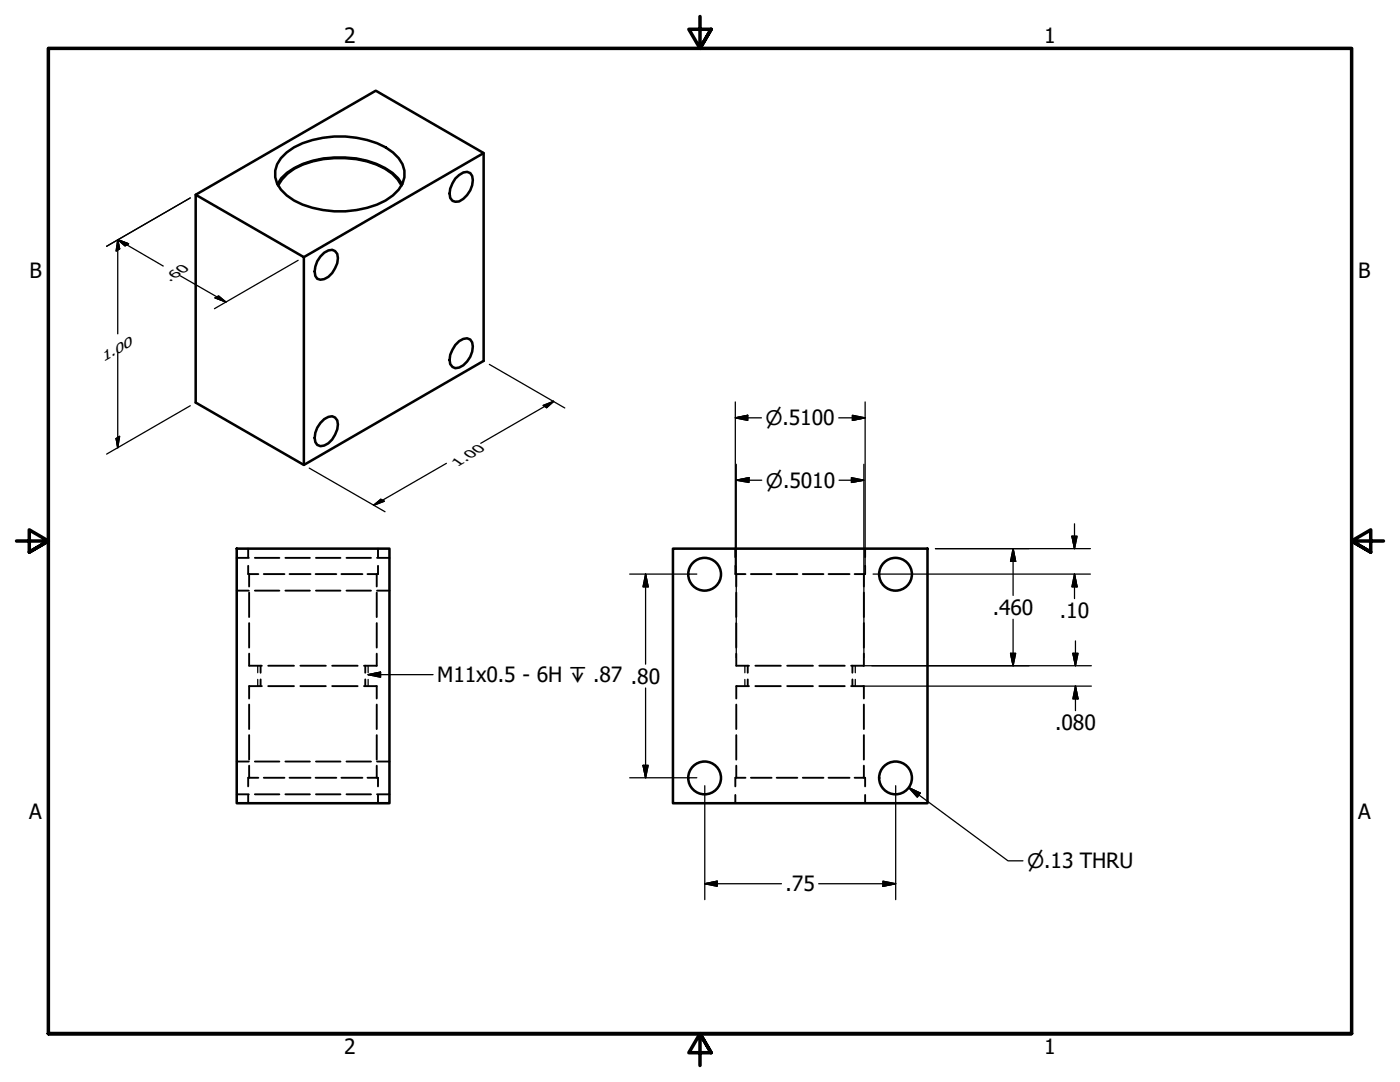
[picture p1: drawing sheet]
<svg xmlns="http://www.w3.org/2000/svg" width="279mm" height="216mm" viewBox="0 0 279 216" stroke-linecap="round" stroke-linejoin="round" font-family="sans-serif">
<!-- layer: Visible (ANSI) -->
<g fill="none" stroke="#000" stroke-width=".51">
<path d="M39.1 38.9l35.9-20.8 21.5 12.4v41.5l-35.9 20.8-21.5-12.5v-41.4l21.5 12.4v41.5M55.4 36.8a9.1 9.1 0 0 1 5.1-4.1 20.7 20.7 0 0 1 16.3 .8l1.5 1 1.1 1.1 .9 1.2M55.5 37a9.7 9.7 0 0 1 6.9-4.8 20.8 20.8 0 0 1 14.4 1.5l1.5 1 1.1 1.1 .7 1.2M57.2 30.4a18.4 18.4 0 0 1 14-2.9 13.8 13.8 0 0 1 8.4 4.1 5 5 0 0 1-1.2 7.4 18.4 18.4 0 0 1-13.9 2.9 13.8 13.8 0 0 1-8.4-4.1 5 5 0 0 1 1.1-7.4zM90.9 35.6l1.6-1.2 .7-.1 .7 .2a3.1 3.1 0 0 1 0 3.5l-.7 .9-.7 .8-.9 .5-.7 .1-.6-.2a2.9 2.9 0 0 1 0-3.5zM96.5 30.5l-35.9 20.8M63.9 51.2l.8-.8 .8-.4 .8-.2 .6 .3a2.79 2.79 0 0 1 0 3.4 3.5 3.5 0 0 1-3 2.3l-.6-.2a3.2 3.2 0 0 1 0-3.5zM91.6 68.1l.9-.5 .7-.1 .7 .3a3.1 3.1 0 0 1 0 3.4 3.6 3.6 0 0 1-3 2.3l-.6-.3a2.79 2.79 0 0 1 0-3.4l.6-1zM63.9 84.4l.8-.8 .8-.4 .8-.1 .6 .2a2.79 2.79 0 0 1 0 3.4 3.5 3.5 0 0 1-3 2.3l-.6-.2a3.1 3.1 0 0 1 0-3.5zM47.2 109.5h30.5v50.8h-30.5zM134.3 109.5h50.8v50.8h-50.8z"/>
<circle cx="140.6" cy="114.6" r="3.3"/>
<circle cx="178.7" cy="114.6" r="3.3"/>
<circle cx="140.6" cy="155.2" r="3.3"/>
<circle cx="178.7" cy="155.2" r="3.3"/>
</g>
<!-- layer: Hidden (ANSI) -->
<g fill="none" stroke="#000" stroke-width=".38">
<path d="M47.2 111.3h2.5M47.2 117.9h2.5M49.5 112.9v1.7h2.1M49.5 109.5v1.7M49.7 114.6v2.4M49.7 118.2v4.9M50.9 111.3h4.9M50.9 117.9h4.9M52.6 114.6h4.2M57 111.3h4.8M57 117.9h4.8M57.8 114.6h4.2"/>
<path d="M63 114.6h4.1M63.1 111.3h4.8M63.1 117.9h4.8M68.1 114.6h4.2M69.2 111.3h4.8M69.2 117.9h4.8M75.2 114.6v2.4M75.2 118.2v4.9M75.2 111.3h2.5M75.2 117.9h2.5M75.4 112.9v1.7h-2.1M75.4 109.5v1.7"/>
<path d="M146.7 109.5v1.7M146.7 112.9v1.7h2.1M146.9 114.6v2.4M146.9 118.2v4.9M149.9 114.6h4.1M155 114.6h4.1M160.2 114.6h4.1M165.4 114.6h4.1M172.4 114.6v2.4M172.4 118.2v4.9M172.7 109.5v1.7M172.7 112.9v1.7h-2.1"/>
<path d="M49.7 130.4v2.4h2.6M49.7 124.3v4.9M52 132.8v1.4M52 135.6v1.3M52.3 136.9h-2.6v2.5M53.5 136.9h5.2M53.5 132.8h5.2M59.9 136.9h5.1M59.9 132.8h5.1M66.3 136.9h5.1M66.3 132.8h5.1M72.6 136.9h2.6v2.5"/>
<path d="M72.9 132.8v1.4M72.9 135.6v1.3M75.2 130.4v2.4h-2.6M75.2 124.3v4.9M146.9 124.3v4.9M146.9 130.4v2.4h2.6M149.2 132.8v1.4M149.2 135.6v1.3M149.5 136.9h-2.6v2.5M150.7 136.9h5.1M150.7 132.8h5.1M157.1 136.9h5.1"/>
<path d="M157.1 132.8h5.1M163.5 136.9h5.1M163.5 132.8h5.1M169.9 136.9h2.5v2.5M170.1 132.8v1.4M170.1 135.6v1.3M172.4 124.3v4.9M172.4 130.4v2.4h-2.5M47.2 152h2.5M47.2 158.5h2.5M49.5 158.6v1.7M49.7 140.6v4.9"/>
<path d="M49.7 146.7v4.9M49.7 152.8v2.4M50.9 152h4.9M50.9 158.5h4.9M51.6 155.2h-2.1v1.7M52.6 155.2h4.2M57 152h4.8M57 158.5h4.8M57.8 155.2h4.2M63 155.2h4.1M63.1 152h4.8M63.1 158.5h4.8"/>
<path d="M68.1 155.2h4.2M69.2 152h4.8M69.2 158.5h4.8M73.3 155.2h2.1v1.7M75.2 140.6v4.9M75.2 146.7v4.9M75.2 152.8v2.4M75.2 152h2.5M75.2 158.5h2.5M75.4 158.6v1.7M146.7 158.6v1.7M146.9 140.6v4.9"/>
<path d="M146.9 146.7v4.9M146.9 152.8v2.4M148.8 155.2h-2.1v1.7M149.9 155.2h4.1M155 155.2h4.1M160.2 155.2h4.1M165.4 155.2h4.1M170.6 155.2h2.1v1.7M172.4 140.6v4.9M172.4 146.7v4.9M172.4 152.8v2.4M172.7 158.6v1.7"/>
</g>
<!-- layer: Hidden Narrow (ANSI) -->
<path d="M51.4 132.8v1.4M51.4 135.6v1.3M73.5 132.8v1.4M73.5 135.6v1.3M148.7 132.8v1.4M148.7 135.6v1.3M170.7 132.8v1.4M170.7 135.6v1.3" fill="none" stroke="#000" stroke-width=".25"/>
<!-- layer: Border (ANSI) -->
<path d="M139.7 3.3v6.4l-2.2-3.9h4.4l-2.2 3.9 2.2-3.9M3.3 107.9h6.4l-3.9-2.2v4.5l3.9-2.3-3.9 2.3M276.1 107.9h-6.4l3.9-2.2v4.5l-3.9-2.3 3.9 2.3M9.7 206.2v-196.5h260v196.5h-260h260M141.9 210.1l-2.2-3.9 2.2 3.9h-4.4l2.2-3.9v6.4" fill="none" stroke="#000" stroke-width=".7"/>
<!-- layer: Dimension (ANSI) -->
<g fill="none" stroke="#000" stroke-width=".25">
<path d="M38 39.5l-16.7 9.6M23.5 47.8l2.2 .8-.7 .5zM23.5 47.8l.4 1.9-.7 .4zM32.6 53.1l-9.1-5.3v18.8M36 55.1l9.1 5.2M42.9 59.4l.7-.3 1.5 1.2zM59.5 51.9l-16.7 9.7M23.5 70.5v18.8M97.7 72.7l15 8.7M23.2 87.5l.7-.4-.4 2.2zM38 81l-16.7 9.6M61.7 93.4l15.1 8.7"/>
<path d="M89.1 92.5l-14.6 8.3M108.4 80.9l2.1-.8-1.4 1.2zM110.5 80.1l-14.6 8.4M146.7 83.4l2.5-.5v1zM146.7 83.4h5.3M146.7 80.2v32.8M146.9 95.8l2.6-.5v1zM146.9 95.8h5.1M146.9 92.6v38.7M167.4 83.4h5.3M167.4 95.8h5M169.9 95.3l2.5 .5-2.5 .5z"/>
<path d="M170.1 82.9l2.6 .5-2.6 .5zM172.4 92.6v38.7M172.7 80.2v32.8M74.5 100.8l1.5-1.2 .7 .4zM125.7 114.6h13.4M128.8 114.6l.5 2.5h-1zM128.8 114.6v17.9M174.2 114.6h43.4M186.7 109.5h30.9M202.2 109.5l.5 2.5h-1zM202.2 109.5v9.3M213.9 107h1l-.5 2.5z"/>
<path d="M214.4 114.6l.5 2.5h-1zM214.4 104.5v5M214.4 114.6v4.8M128.8 137.3v17.9M172.3 132.8h45.5M172.3 136.9h45.5M201.7 130.4h1l-.5 2.4zM202.2 123.6v9.2M214.1 130.4h1l-.5 2.4zM214.6 136.9l.5 2.5h-1zM214.6 127.9v4.9M214.6 136.9v4.9"/>
<path d="M125.7 155.2h13.4M128.3 152.7h1l-.5 2.5zM140.7 156.8v22.7M178.8 156.8v22.7M140.7 176.3l2.4-.5v1zM140.7 176.3h15.3M163.4 176.3h15.4M176.2 175.8l2.6 .5-2.6 .5z"/>
</g>
<g fill="#000" stroke="#000" stroke-width=".25">
<path d="M23.5 47.8l.4 1.9zM23.5 47.8l.4 1.9-.7 .4zM23.5 47.8l2.2 .8zM23.5 47.8l2.2 .8-.7 .5zM42.9 59.4l2.2 .9zM42.9 59.4l.7-.3 1.5 1.2zM23.2 87.5l.3 1.8zM23.2 87.5l.7-.4-.4 2.2zM74.5 100.8l1.5-1.2zM74.5 100.8l1.5-1.2 .7 .4zM109.1 81.3l1.4-1.2zM108.4 80.9l2.1-.8-1.4 1.2z"/>
<path d="M146.7 83.4l2.5-.5zM146.7 83.4l2.5-.5v1zM146.9 95.8l2.6-.5zM146.9 95.8l2.6-.5v1zM169.9 96.3l2.5-.5zM169.9 95.3l2.5 .5-2.5 .5zM170.1 83.9l2.6-.5zM170.1 82.9l2.6 .5-2.6 .5zM128.8 114.6l.5 2.5zM128.8 114.6l.5 2.5h-1zM202.2 109.5l.5 2.5zM202.2 109.5l.5 2.5h-1z"/>
<path d="M213.9 107l.5 2.5zM213.9 107h1l-.5 2.5zM214.4 114.6l.5 2.5zM214.4 114.6l.5 2.5h-1zM201.7 130.4l.5 2.4zM201.7 130.4h1l-.5 2.4zM214.1 130.4l.5 2.4zM214.1 130.4h1l-.5 2.4zM214.6 136.9l.5 2.5zM214.6 136.9l.5 2.5h-1zM128.3 152.7l.5 2.5zM128.3 152.7h1l-.5 2.5z"/>
<path d="M140.7 176.3l2.4-.5zM140.7 176.3l2.4-.5v1zM176.2 176.8l2.6-.5zM176.2 175.8l2.6 .5-2.6 .5z"/>
</g>
<!-- layer: Symbol (ANSI) -->
<path d="M73.5 134.6l2.4-.5v1zM73.5 134.6h12.9M181.4 157.2l2.2 1-.5 .9zM181.4 157.2l19.8 14.6h3" fill="none" stroke="#000" stroke-width=".25"/>
<path d="M73.5 134.6l2.4-.5zM73.5 134.6l2.4-.5v1zM181.4 157.2l2.2 1zM181.4 157.2l2.2 1-.5 .9z" fill="#000" stroke="#000" stroke-width=".25"/>
<g font-size="4.2">
<text x="68.7" y="8.6">2</text>
<text x="208.4" y="8.6">1</text>
<text x="5.9" y="55.5">B</text>
<text x="271.1" y="55.5">B</text>
<text x="198.1" y="122.7">.460</text>
<text x="211.5" y="123.4">.10</text>
<text x="87.2" y="136.1">M11x0.5 - 6H ↧ .87 .80</text>
<text x="210.6" y="145.7">.080</text>
<text x="5.8" y="163.4">A</text>
<text x="271" y="163.4">A</text>
<text x="156.8" y="177.8">.75</text>
<text x="68.7" y="210.3">2</text>
<text x="208.4" y="210.3">1</text>
</g>
<g font-size="4">
<text x="152.8" y="84.8">⌀.5100</text>
<text x="152.8" y="97.3">⌀.5010</text>
<text x="205" y="173.3">⌀.13 THRU</text>
</g>
<text font-size="2.8" x="20.6" y="72.2" transform="rotate(-30 20.6 72.2)">1.00</text>
<g font-size="2.7">
<text x="33.9" y="56.2" transform="rotate(-30 33.9 56.2)">.60</text>
<text x="91.3" y="93.1" transform="rotate(-30 91.3 93.1)">1.00</text>
</g>
</svg>
